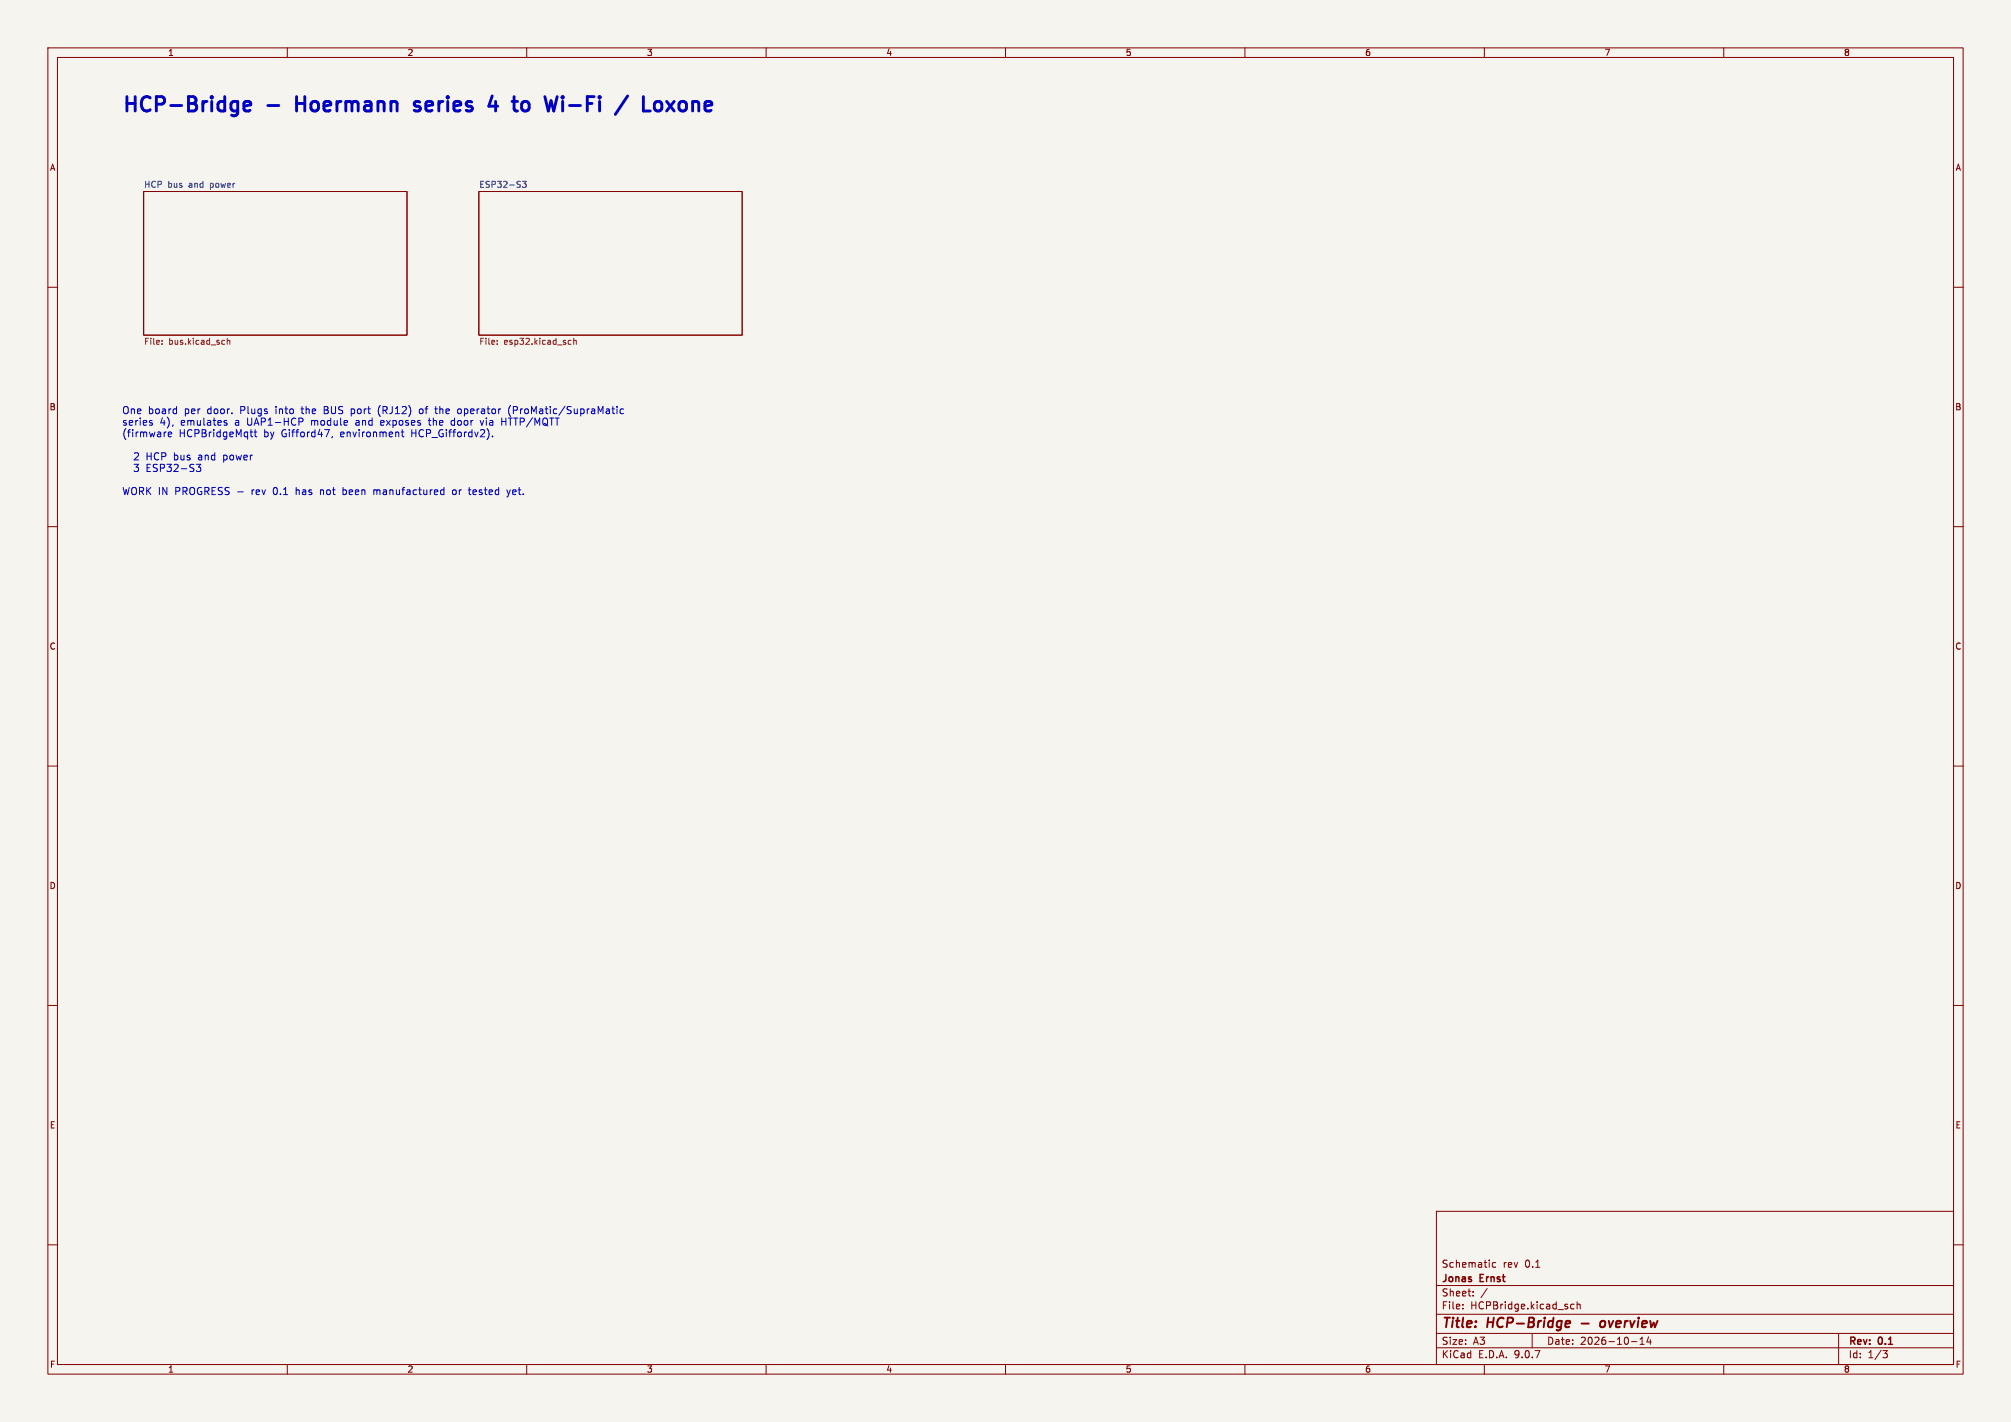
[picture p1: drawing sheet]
<svg xmlns="http://www.w3.org/2000/svg" width="420mm" height="297mm" viewBox="0 0 420 297" stroke-linecap="round" stroke-linejoin="round" font-family="sans-serif">
<path d="M0 0h420v297h-420z" fill="#f5f4ef" stroke="#f5f4ef" stroke-width=".21"/>
<g fill="none" stroke="#840000" stroke-width=".21">
<path d="M10 10h400v277h-400zM12 12h396v273h-396zM60 10v2M110 10v2M160 10v2M210 10v2M260 10v2M310 10v2M360 10v2M30 40h55v30h-55zM100 40h55v30h-55zM10 60h2"/>
<path d="M408 60h2M10 110h2M408 110h2M10 160h2M408 160h2M10 210h2M408 210h2M300 253h108v32h-108zM10 260h2M300 278.5h108M300 274.5h108M300 268.5h108"/>
<path d="M305.5 273.2v.2M305.5 272.5v.1M307.7 270.5v.2M307.7 269.8v.1M310.6 269.1l-1.3 1.9M312.4 263.8l-.5-.1-.2 .3 .1 .6h.6M320 278.5v3M328.7 272.5l-.4-.1-.3 .3 .2 .6h.5M329.4 272.5l.2-.1 .3 .1 .1 .9M329.4 271.9v1.5M342.5 279.7l.4-.4v1.5M344.3 279.2l-.4 1.1h1"/>
<path d="M344.7 279.8v1M384 278.5v6.5M408 260h2M60 285v2M110 285v2M160 285v2M210 285v2M260 285v2M300 281.5h108M310 285v2M340.7 280.2h1.2M342.5 280.8h.9"/>
<path d="M360 285v2M393.2 282.1h1l-.5 .6 .4 .1 .1 .5-.3 .3h-.5"/>
</g>
<path d="M327.3 275.9l.6 .1v.3l-1 .2M327.7 277.1l-.6 .1M330.3 276.4h1.5M335.2 276.1a.57 .57 0 0 0-1 .2v.7a.57 .57 0 0 0 1-.2" fill="none" stroke="#840000" stroke-width=".4"/>
<path d="M33.8 71.8v.1M33.8 71.1v.2M47.5 70.7v1.2M47.5 71.2l.4-.1 .1 .8M103.8 71.8v.1M103.8 71.1v.2M118.8 71.1h.5M118.8 71.9h.5M119.8 71.2l.5-.1 .1 .8M119.8 70.7v1.2" fill="none" stroke="#725600" stroke-width=".21"/>
<path d="M109.1 37.9h.8l-.4 .5 .3 .1v.5l-.1 .1-.6-.1" fill="none" stroke="#006464" stroke-width=".21"/>
<g fill="none" stroke="#0000c2" stroke-width=".6">
<path d="M26.5 20.2v3M28.2 20.2v3M31.4 20.5a1.03 1.03 0 0 0-1.6 .1M34.2 20.5l-.4-.3h-1.1v3M40.8 20.5l-.4-.3h-1v3M44.2 20.2l-.1 .1 .1 .2M44.2 20.2l.2 .1-.2 .2M44.2 20.2v.3M46.9 20.2v3M50.9 22.2l1.5-.3-.2-.6-.8-.1-.5 .4v1.2l.2 .2 .3 .2 .8-.2M55.9 22h2.3M61.9 20.2v3"/>
<path d="M61.9 21.6h1.8M63.7 20.2v3M87.7 21.3l-.8-.1-.4 .4 .2 .4 1 .3 .1 .3-.1 .4-.3 .2-.9-.2M93.5 20.2l-.1 .1 .1 .2M93.5 20.2l.2 .1-.2 .2M93.5 20.2v.3M102.8 20l-.7 2.2h1.8M103.5 21.2v2M107.4 20.2v2.6M109.5 21.2a.81 .81 0 0 1 1 .6v.8a.81 .81 0 0 1-1 .6M113.8 20.2l.7 3M116.4 20.2l-.7 3"/>
<path d="M117.5 20.2l-.1 .1 .1 .2M117.5 20.2l.2 .1-.2 .2M117.5 20.2v.3M124.1 20.2h-1.4v3M125.2 20.2l-.1 .1 .1 .2M125.2 20.2l.2 .1-.2 .2M125.2 20.2v.3M131.1 20l-2.6 3.9M134.4 20.2v3h1.4M139.2 21.2l1.6 2M140.8 21.2l-1.6 2"/>
</g>
<g fill="none" stroke="#0000c2" stroke-width=".21">
<path d="M31.4 88.3l.4 .1 .1 .2-.3 .2h-.2M31.4 87.8l.4 .1M35.2 90.3v.9h.6M35.8 90.3l.1 .3-.8 .1M41 97h.9l-.5 .5 .5 .2v.6l-.3 .2-.5-.1M46.9 88.2l.5 .2v.2l-.2 .2-.4-.1M46.9 87.9h.5M52.2 90.2h.6M52.5 91.2h.3M53.1 90.2h.5M53.3 89.7v1.3l.3 .2M63.2 87.5l.1 .3-.3 .3"/>
<path d="M67.7 85.6h.5M68.2 84.9h-.5v1.5h.6M68.8 89.7l-.7 1.5M69.4 91.2l-.1 .2M73.4 86.3l.4 .1M73.4 85.4v1.5M73.8 85.4l-.4 .1M79.4 84.7a1.72 1.72 0 0 0 0 2.3M79.6 87.9v.8M80.2 88.2l-.7 .1M84 89.7v1.3l.4 .2M88.2 85.5l-.3-.1-.3 .3 .1 .6h.5"/>
<path d="M89.4 87.8h.6M89.6 87.3v1.3l.3 .2M90.8 85.4h.6M91.1 86.3l.3 .1M94.8 87.8l-.4 .1-.2 .2 .1 .6 .5 .1M95.7 85.5l.4-.1 .3 .3-.2 .6h-.5M100.3 87.8l.3 1 .4-1M102.9 91.1v.1M104.8 88h.8M106.6 84.7a1.72 1.72 0 0 0 0 2.3M128.9 84.9v.1M128.9 85.4v1"/>
<path d="M130.2 85.5l-.4-.1-.3 .3 .1 .6h.6M66.9 102.3v1M67 102.4l-.1 .1M71.6 101.8v1.5M71.6 103.2l.5 .1M72.1 102.3l-.5 .1M78.1 102.3v1M78.5 102.3l-.4 .2M92.3 102.3l.4 .1M92.7 103.2l-.4 .1M92.7 101.8v1.5M95.1 102.4l-.3-.1-.3 .3 .1 .6h.5"/>
<path d="M97.8 102.3h.6M98 101.8v1.3M98.2 103.3h.2M105.9 102.3l.3 1M106.2 103.3l-.3 .5M106.6 102.3l-.4 1"/>
</g>
<g font-size="4.2" fill="#0000c2">
<text x="25.4" y="24.9">HCP-Bridge</text>
<text x="63.2" y="24.9">Hoermann</text>
<text x="89.1" y="24.9">series</text>
<text x="105.9" y="24.9">4</text>
<text x="112.3" y="24.9">to</text>
<text x="120.2" y="24.9">Wi-Fi</text>
<text x="136.2" y="24.9">/</text>
<text x="142.9" y="24.9">Loxone</text>
</g>
<g font-size="2.8" fill="#840000">
<text x="301" y="277.9">Title:</text>
<text x="310.6" y="277.9">HCP-Bridge</text>
<text x="335.9" y="277.9">overview</text>
</g>
<g font-size="2.1" fill="#0000c2">
<text x="25.4" y="86.8">One</text>
<text x="25.4" y="89.2">series</text>
<text x="30.9" y="86.8">board</text>
<text x="33.3" y="89.2">4),</text>
<text x="37.8" y="89.2">emulates</text>
<text x="38.6" y="86.8">per</text>
<text x="43.4" y="86.8">door.</text>
<text x="49.2" y="89.2">a</text>
<text x="50.5" y="86.8">Plugs</text>
<text x="51.9" y="89.2">UAP1-HCP</text>
<text x="58" y="86.8">into</text>
<text x="63.6" y="86.8">the</text>
<text x="65.4" y="89.2">module</text>
<text x="68.4" y="86.8">BUS</text>
<text x="74.2" y="86.8">port</text>
<text x="74.8" y="89.2">and</text>
<text x="80" y="86.8">(RJ12)</text>
<text x="80.2" y="89.2">exposes</text>
<text x="88.8" y="86.8">of</text>
<text x="90.4" y="89.2">the</text>
<text x="92.3" y="86.8">the</text>
<text x="95.2" y="89.2">door</text>
<text x="97.1" y="86.8">operator</text>
<text x="101.5" y="89.2">via</text>
<text x="106.1" y="89.2">HTTP/MQTT</text>
<text x="107.8" y="86.8">(ProMatic/SupraMatic</text>
<text x="25.4" y="91.6">(firmware</text>
<text x="37.3" y="91.6">HCPBridgeMqtt</text>
<text x="55.1" y="91.6">by</text>
<text x="58.9" y="91.6">Gifford47,</text>
<text x="71.4" y="91.6">environment</text>
<text x="86.3" y="91.6">HCP_Giffordv2).</text>
<text x="28" y="96.5">2</text>
<text x="28" y="98.9">3</text>
<text x="30.7" y="96.5">HCP bus</text>
<text x="30.7" y="98.9">ESP32-S3</text>
<text x="41.8" y="96.5">and</text>
<text x="47.2" y="96.5">power</text>
<text x="25.4" y="103.7">WORK IN</text>
<text x="36.6" y="103.7">PROGRESS -</text>
<text x="52.8" y="103.7">rev</text>
<text x="57.5" y="103.7">0.1</text>
<text x="62.3" y="103.7">has</text>
<text x="67.6" y="103.7">not</text>
<text x="72.4" y="103.7">been</text>
<text x="79" y="103.7">manufactured</text>
<text x="95.7" y="103.7">or</text>
<text x="99.3" y="103.7">tested</text>
<text x="107.4" y="103.7">yet.</text>
</g>
<g font-size="2.1" fill="#840000">
<text x="301" y="268.2">Jonas</text>
<text x="301" y="265">Schematic</text>
<text x="309.2" y="268.2">Ernst</text>
<text x="313.9" y="265">rev</text>
<text x="318.5" y="265">0.1</text>
<text x="301" y="273.7">File:</text>
<text x="301" y="271">Sheet:</text>
<text x="307.1" y="273.7">HCPBridge.kicad_sch</text>
<text x="301" y="281.1">Size:</text>
<text x="307.6" y="281.1">A3</text>
<text x="323" y="281.1">Date:</text>
<text x="330" y="281.1">2026-10-14</text>
<text x="386" y="281.3">Rev:</text>
<text x="392.4" y="281.3">0.1</text>
<text x="301" y="283.9">KiCad</text>
<text x="308.7" y="283.9">E.D.A.</text>
<text x="316.3" y="283.9">9.0.7</text>
<text x="386" y="283.9">Id:</text>
<text x="390.1" y="283.9">1/3</text>
</g>
<g font-size="1.8" fill="#840000">
<text x="35" y="11.9">1</text>
<text x="85" y="11.9">2</text>
<text x="135" y="11.9">3</text>
<text x="185" y="11.9">4</text>
<text x="235" y="11.9">5</text>
<text x="285" y="11.9">6</text>
<text x="335" y="11.9">7</text>
<text x="385" y="11.9">8</text>
<text x="10.3" y="35.9">A</text>
<text x="408.3" y="35.9">A</text>
<text x="10.3" y="85.9">B</text>
<text x="408.2" y="85.9">B</text>
<text x="10.3" y="135.9">C</text>
<text x="408.2" y="135.9">C</text>
<text x="10.3" y="185.9">D</text>
<text x="408.2" y="185.9">D</text>
<text x="10.3" y="235.9">E</text>
<text x="408.3" y="235.9">E</text>
<text x="10.3" y="285.9">F</text>
<text x="35" y="286.9">1</text>
<text x="85" y="286.9">2</text>
<text x="135" y="286.9">3</text>
<text x="185" y="286.9">4</text>
<text x="235" y="286.9">5</text>
<text x="285" y="286.9">6</text>
<text x="335" y="286.9">7</text>
<text x="385" y="286.9">8</text>
<text x="408.3" y="285.9">F</text>
</g>
<g font-size="1.8" fill="#006464">
<text x="30" y="39.3">HCP</text>
<text x="35" y="39.3">bus</text>
<text x="39.5" y="39.3">and</text>
<text x="44.2" y="39.3">power</text>
<text x="100" y="39.3">ESP32-S3</text>
</g>
<g font-size="1.8" fill="#725600">
<text x="30" y="72.3">File:</text>
<text x="35.2" y="72.3">bus.kicad_sch</text>
<text x="100" y="72.3">File:</text>
<text x="105.2" y="72.3">esp32.kicad_sch</text>
</g>
</svg>
